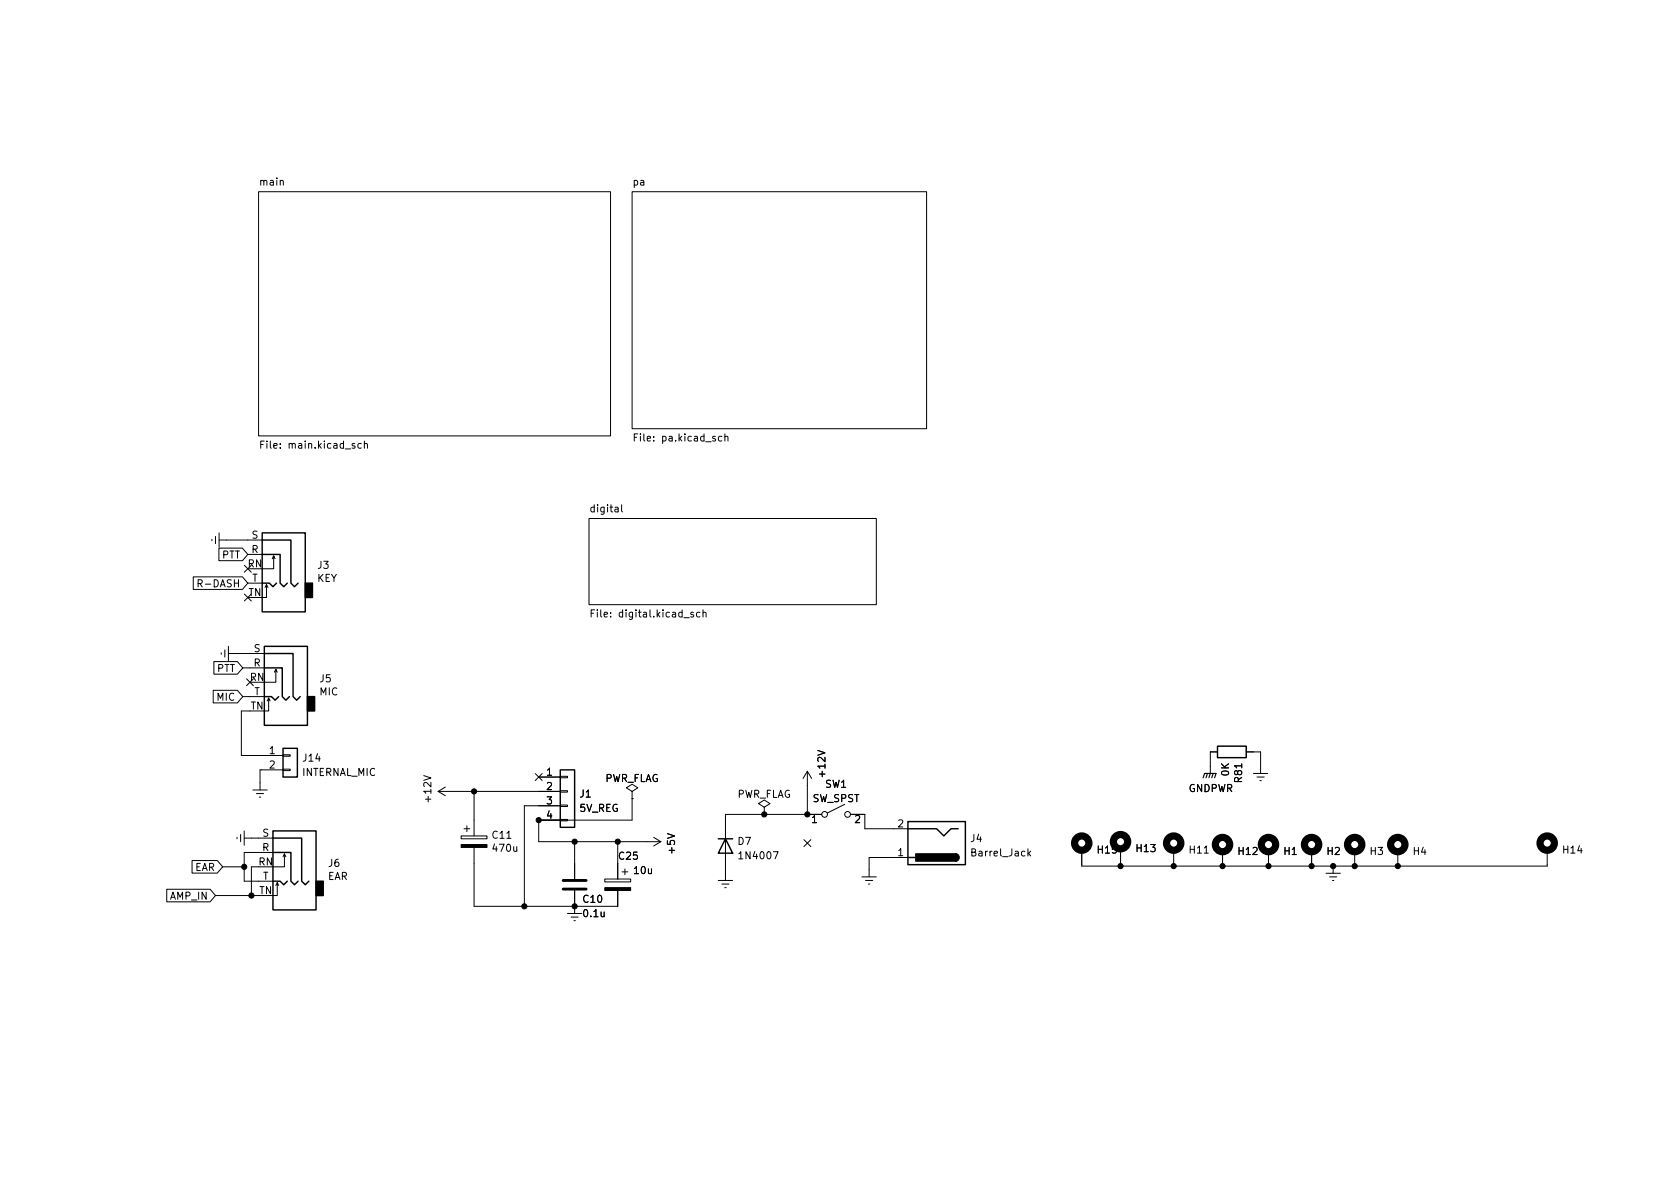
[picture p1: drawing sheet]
<svg xmlns="http://www.w3.org/2000/svg" width="297mm" height="210mm" viewBox="0 0 297 210" stroke-linecap="round" stroke-linejoin="round" font-family="sans-serif">
<g fill="none" stroke="#000" stroke-width=".18">
<path d="M45.7 33.9h62.2v43.2h-62.2zM111.8 33.9h52v41.9h-52zM46.1 78.6h.4M46.7 78h-.6v1.3M63.9 78.5l-.4-.1-.2 .3 .1 .5h.5M64.4 78.5l.2-.1 .3 .1 .1 .8M64.4 78v1.3M112.1 77.3h.5M112.7 76.7h-.6v1.3M127.6 77.2l-.3-.1-.3 .3 .1 .5h.5M128.2 77.3l.1-.2 .4 .1v.8M128.2 76.7v1.3"/>
<path d="M37.5 95.4v.2M38.1 94.9v1.2M38.7 96.9h4.2l.9 1.1-.9 1.1h-4.2zM38.7 95.5h7.7M38.7 94.2v2.6M43.2 100l1.2 1.2M43.8 98h2.6M44.4 100l-1.2 1.2M48.4 98.3l-.3 .5M48.6 98.8l-.2-.5v2.3h-2M104.1 91.7h50.8v15.2h-50.8zM109.9 89.3v1l.2 .2"/>
<path d="M34.2 102h8.7l.9 1.1-.9 1.1h-8.7zM35 103.2l.6-.1 .2-.2-.1-.3-.7-.1v1.3M37.8 117h4.2l.9 1.1-.9 1.1h-4.2zM39.1 115.4v.3M39.8 114.9v1.3M40.4 115.6h6.3M40.4 114.3v2.5M42.9 118.1h3.8M43.2 105l1.2 1.3M43.8 103.1h2.6M44.4 105l-1.2 1.3M47.1 103.4l-.2 .5"/>
<path d="M47.4 103.9l-.3-.5v2.3h-.7M48.8 118.4l-.3 .5M49 118.9l-.2-.5v2.2h-2.1M104.5 108.4h.4M105.1 107.8h-.6v1.3M123.8 108.3h-.4l-.3 .2 .2 .5h.5M124.3 108.4l.2-.1h.3v.8M124.3 107.8v1.3M37.7 122.1h4.3l.9 1.1-.9 1.1h-4.3zM42.9 123.2h3.8M43.6 120l1.2 1.3M44.2 125.7h-1.5v7.9h7.3"/>
<path d="M44.7 139.7h2.5M44.8 120l-1.2 1.3M47.5 123.4l-.3 .5M47.8 123.9l-.3-.5v2.3h-.8M50 136h1.3v.3h-1.3zM50 133.5h1.3v.2h-1.3zM50 136.1h-4v3.6M77.5 139.9l1.2 .8M77.5 139.9h21.6M78.7 139.2l-1.2 .7M83.8 139.9v7.9M94.6 136.8l1.3 1.2"/>
<path d="M95.2 137.4h3.9M95.9 136.8l-1.3 1.2M99.1 139.8h1.2v.3h-1.2zM99.1 137.3h1.2v.2h-1.2zM111.8 139.9l1-.6-1-.6-1.1 .6 1.1 .6v1.3M142.7 136.4l-.7 1.3M142.7 136.4v7.6M142.7 136.4l.8 1.3M215.3 133h-1.3v3.8M220.3 133h2.6v3.8M221.6 136.8h2.6M222.2 137.4h1.3"/>
<path d="M222.8 138h.2M29.5 157.3h7.6l1 1.1-1 1.1h-7.6zM34 152.2h4.4l1 1.1-1 1.1h-4.4zM38.1 158.4h7.6M39.4 153.3h3.8M41.9 148.1v.2M42.5 147.6v1.2M43.2 148.2h5.1M43.2 146.9v2.6M45.3 140.3h1.3M45.7 153.3h-1.3v5.1M45.8 141h.3"/>
<path d="M48.3 150.7h-5.1v5.1h5.1M49 156.1l-.2 .5M49.3 156.6l-.3-.5v2.3h-.7M50.3 151l-.3 .5M50.5 151.5l-.2-.5v2.3h-2M81.5 147.8h4.6v.5h-4.6zM82 146.6h1.1M82.5 146v1.1M83.8 149.9v10.4h25.4v-2.8M99.1 144.9h1.2v.3h-1.2zM99.1 142.4h1.2v.2h-1.2zM99.1 142.5h-6.4v17.8"/>
<path d="M101.6 148.8v6.6M101.6 157.5v4M106.9 155.4h4.6v.6h-4.6zM109.2 148.8v6.6M110 154.2h1M110.5 153.7v1M111.8 141.2h.1M111.8 141.2v3.8h-16.6v3.8h21.6M115.6 148.1l1.2 .7M116.8 148.8l-1.2 .8M127 155.7h2.5M127.6 156.3h1.3"/>
<path d="M128.1 157h.3M135.1 142.7l1-.6-1-.6-1 .6 1 .6v1.3M135.1 144h.1M142.1 148.5l1.3 1.2M143.4 148.5l-1.3 1.2M145.3 144h-17v11.7M149.4 142.2l-3.1 1.6M150.4 144h2.5v2.6h7.6M152.4 155.1h2.5M153 155.7h1.3M153.5 156.3h.3M160.5 151.6h-6.8v3.5"/>
<path d="M181.9 150.9l.3 .5M182.2 150.5l-.5 .5M191.3 150.4v2.8h82.3v-2.8M198.1 150.1v3.1M207.5 150.4v2.8M216.2 150.6v2.6M224.3 150.6v2.6M231.9 150.6v2.6M234.4 154.4h2.6M235.1 155.1h1.2M235.6 155.7h.2M235.7 153.2v1.2"/>
<path d="M239.5 150.6v2.6M247.1 150.6v2.6M100.3 161.5h2.6M101 162.2h1.2M101.5 162.8h.2"/>
<circle cx="145.8" cy="144" r=".51"/>
<circle cx="149.9" cy="144" r=".51"/>
</g>
<path d="M212.7 137.5l.3-.7h2l-.2 .7M213.5 136.8l-.3 .7M214 136.8l-.3 .7M214.5 136.8l-.3 .7" fill="none" stroke="#000" stroke-width=".2"/>
<g fill="none" stroke="#000" stroke-width="1.3">
<circle cx="191.3" cy="149.1" r="1.27"/>
<circle cx="198.1" cy="148.8" r="1.27"/>
<circle cx="207.5" cy="149.1" r="1.27"/>
<circle cx="216.2" cy="149.3" r="1.27"/>
<circle cx="224.3" cy="149.3" r="1.27"/>
<circle cx="231.9" cy="149.3" r="1.27"/>
<circle cx="239.5" cy="149.3" r="1.27"/>
<circle cx="247.1" cy="149.3" r="1.27"/>
<circle cx="273.6" cy="149.1" r="1.27"/>
</g>
<g fill="none" stroke="#000" stroke-width=".25">
<path d="M46.4 94.2h7.6v14h-7.6zM46.4 98h3.1v5.1l.7 .7 .6-.7M46.4 95.5h5v7.6l.7 .7 .6-.7M46.4 103.1h1.2l.7 .7 .6-.7M46.7 114.3h7.7v14h-7.7zM46.7 118.1h3.2v5.1l.6 .6 .7-.6M46.7 115.6h5.1v7.6l.7 .6 .6-.6M46.7 123.2h1.3l.6 .6 .7-.6M50 132.3h2.6v5.1h-2.6zM99.1 136.1h2.5v10.2h-2.5zM215.3 131.9h5v2.1h-5zM48.3 146.9h7.6v14h-7.6z"/>
<path d="M48.3 155.8h1.2l.7 .7 .6-.7M48.3 150.7h3.1v5.1l.7 .7 .6-.7M48.3 148.2h5v7.6l.7 .7 .6-.7M127 148.3h2.5M128.3 148.3l1.2 2.6h-2.5zM160.5 145.3h10.2v7.6h-10.2zM160.5 146.6h5.1l1.3 1.2 1.2-1.2h1.3M160.5 151.6h1.3M168.9 151a.64 .64 0 0 1 .6 .6 .64 .64 0 0 1-.6 .7"/>
</g>
<path d="M54 103.1h1.2v2.6h-1.2zM54.4 123.2h1.2v2.5h-1.2zM55.9 155.8h1.2v2.6h-1.2zM161.9 151h7v1.3h-7zM168.9 151a.64 .64 0 0 1 .6 .6 .64 .64 0 0 1-.6 .7z" fill="#000" stroke="#000" stroke-width=".25"/>
<path d="M99.6 157.2h4M99.6 155.7h4" fill="none" stroke="#000" stroke-width=".51"/>
<g fill="#000" stroke="#000" stroke-width=".18">
<path d="M81.5 149.3h4.6v.6h-4.6zM106.9 157h4.6v.5h-4.6z"/>
<circle cx="83.8" cy="139.9" r=".46"/>
<circle cx="43.2" cy="153.3" r=".46"/>
<circle cx="44.4" cy="158.4" r=".46"/>
<circle cx="95.2" cy="145" r=".46"/>
<circle cx="101.6" cy="148.8" r=".46"/>
<circle cx="109.2" cy="148.8" r=".46"/>
<circle cx="135.1" cy="144" r=".46"/>
<circle cx="142.7" cy="144" r=".46"/>
<circle cx="198.1" cy="153.2" r=".46"/>
<circle cx="207.5" cy="153.2" r=".46"/>
<circle cx="216.2" cy="153.2" r=".46"/>
<circle cx="224.3" cy="153.2" r=".46"/>
<circle cx="231.9" cy="153.2" r=".46"/>
<circle cx="235.7" cy="153.2" r=".46"/>
<circle cx="239.5" cy="153.2" r=".46"/>
<circle cx="247.1" cy="153.2" r=".46"/>
<circle cx="92.7" cy="160.3" r=".46"/>
<circle cx="101.6" cy="160.3" r=".46"/>
</g>
<g font-size="1.8">
<text x="46" y="32.8">main</text>
<text x="112" y="32.8">pa</text>
<text x="46.9" y="79.3">File: main.kicad_sch</text>
<text x="112.8" y="78.1">File: pa.kicad_sch</text>
<text x="44.5" y="95.2">S</text>
<text x="104.6" y="90.6">digital</text>
<text x="39.2" y="98.8">PTT</text>
<text x="43.8" y="100.3">RN</text>
<text x="44.4" y="97.8">R</text>
<text x="56.2" y="100.6">J3</text>
<text x="35.7" y="103.8">R-DASH</text>
<text x="43.9" y="105.4">TN</text>
<text x="44.5" y="102.9">T</text>
<text x="56" y="102.9">KEY</text>
<text x="105.5" y="109.2">File: digital.kicad_sch</text>
<text x="38.3" y="118.8">PTT</text>
<text x="44.8" y="117.9">R</text>
<text x="44.9" y="115.3">S</text>
<text x="38.4" y="123.9">MIC</text>
<text x="44.2" y="120.4">RN</text>
<text x="44.3" y="125.5">TN</text>
<text x="44.9" y="122.9">T</text>
<text x="56.5" y="123">MIC</text>
<text x="56.6" y="120.6">J5</text>
<text x="47.6" y="133.3">1</text>
<text x="47.6" y="135.9">2</text>
<text x="53.4" y="137.2">INTERNAL_MIC</text>
<text x="53.6" y="134.7">J14</text>
<text x="96.7" y="137.2">1</text>
<text x="145.9" y="137.2" transform="rotate(-90 145.9 137.2)">+12V</text>
<text x="217.3" y="137.2" transform="rotate(-90 217.3 137.2)">0K</text>
<text x="76.3" y="141.7" transform="rotate(-90 76.3 141.7)">+12V</text>
<text x="96.7" y="139.7">2</text>
<text x="96.7" y="142.2">3</text>
<text x="102.4" y="143.6">5V_REG</text>
<text x="102.5" y="141">J1</text>
<text x="106.8" y="138.3">PWR_FLAG</text>
<text x="130.2" y="141.1">PWR_FLAG</text>
<text x="143.6" y="141.8">SW_SPST</text>
<text x="145.9" y="139.3">SW1</text>
<text x="210.1" y="140">GNDPWR</text>
<text x="219.6" y="138.3" transform="rotate(-90 219.6 138.3)">R81</text>
<text x="46.4" y="147.9">S</text>
<text x="87.1" y="148.3">C11</text>
<text x="96.7" y="144.8">4</text>
<text x="130.5" y="149.4">D7</text>
<text x="143.5" y="145.5">1</text>
<text x="151.1" y="145.5">2</text>
<text x="158.8" y="146.3">2</text>
<text x="171.6" y="148.9">J4</text>
<text x="34.4" y="154">EAR</text>
<text x="45.7" y="153">RN</text>
<text x="46.4" y="150.5">R</text>
<text x="46.4" y="155.6">T</text>
<text x="57.9" y="155.6">EAR</text>
<text x="58.1" y="153.3">J6</text>
<text x="87.3" y="150.6">470u</text>
<text x="109.5" y="152">C25</text>
<text x="112.2" y="154.6">10u</text>
<text x="119.3" y="150.8" transform="rotate(-90 119.3 150.8)">+5V</text>
<text x="131" y="151.9">1N4007</text>
<text x="158.8" y="151.4">1</text>
<text x="172" y="151.4">Barrel_Jack</text>
<text x="194.1" y="150.9">H15</text>
<text x="201" y="150.7">H13</text>
<text x="210.4" y="150.9">H11</text>
<text x="219" y="151.2">H12</text>
<text x="227" y="151.2">H1</text>
<text x="234.7" y="151.2">H2</text>
<text x="242.3" y="151.2">H3</text>
<text x="249.9" y="151.2">H4</text>
<text x="276.4" y="150.9">H14</text>
<text x="30.1" y="159.1">AMP_IN</text>
<text x="45.8" y="158.1">TN</text>
<text x="103.2" y="159.6">C10</text>
<text x="103.3" y="162.2">0.1u</text>
</g>
</svg>
